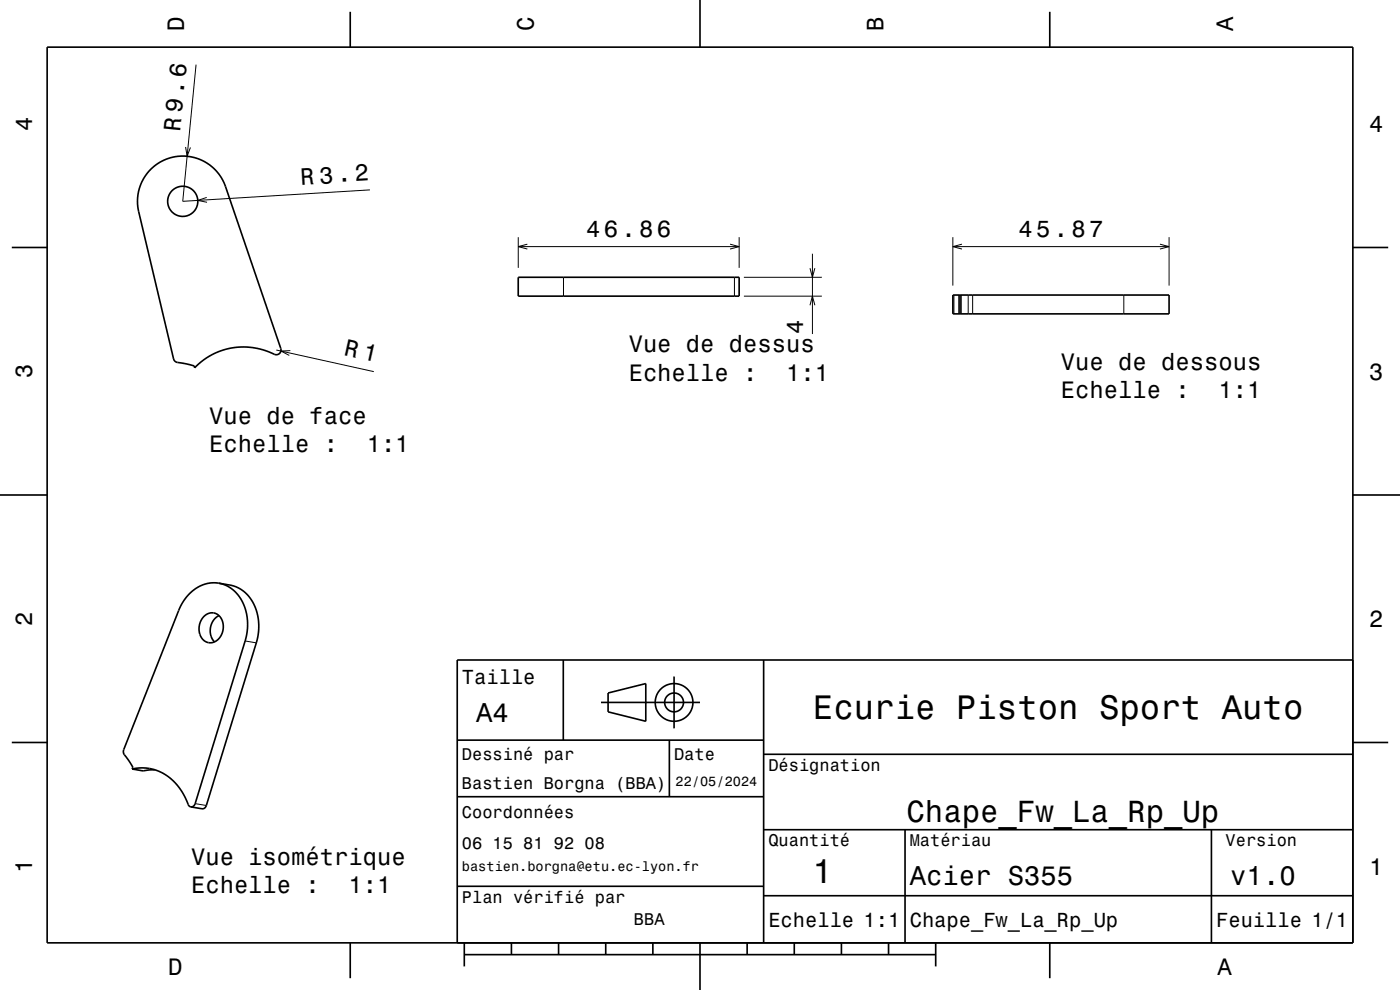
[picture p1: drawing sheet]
<svg xmlns="http://www.w3.org/2000/svg" width="297mm" height="210mm" viewBox="0 0 297 210" stroke-linecap="round" stroke-linejoin="round" font-family="sans-serif">
<g fill="none" stroke="#000" stroke-width=".21">
<path d="M41.6 13.7l-2.8 29 39.7-2.4M39.4 31.2l.3 2 .7-1.9M43.9 41.9l-1.9 .6 1.9 .4M109.9 50.3v6.5M109.9 52.3h46.9M111.9 51.8l-2 .5 2 .5M119.5 58.8v4M154.9 51.8l1.9 .5-1.9 .5M155.8 58.8v4M156.8 50.3v6.5M157.8 58.8h16.5M171.8 56.9l.5 1.9 .6-1.9"/>
<path d="M172.3 53.8v17.1M202.1 50.3v10.3M202.1 52.3h45.9M204.1 51.8l-2 .5 2 .5M246.1 51.8l1.9 .5-1.9 .5M248 50.3v10.3M58.6 74.2l20.7 4.6M61.6 74.4l-2 .1 1.8 .9M157.8 62.8h16.5M171.8 64.8l.5-2 .6 2M202.4 62.6v4M205.4 62.6v4"/>
<path d="M206.3 62.6v4M238.4 62.6v4M52 136l2.4 .4M41.4 170.5l2.4 .4"/>
</g>
<g fill="none" stroke="#000" stroke-width=".35">
<path d="M10 10h277v190h-277zM74.3 2.5v7.5M148.5 0v10M222.7 2.5v7.5M32 35.9a9.6 9.6 0 0 1 15.9 3.7l11.7 34.3a1.08 1.08 0 0 1-.5 1.3 1.08 1.08 0 0 1-1.4-.3l-2-.7-1.9-.4-1.9-.2-1.9 .1-2.3 .4-2.4 1-2.2 1.3-1.8 1.6-.1-.4-2.6-.6a1.75 1.75 0 0 1-1.8-.9l-7.4-31.2a9.6 9.6 0 0 1 2.6-9zM2.5 52.5h7.5M109.9 58.8h46.9v4h-46.9zM287 52.5h7.5M202.1 62.6h45.9v4h-45.9zM203.5 62.6v4M203.9 62.6v4M0 105h10"/>
<path d="M287 105h10M43.2 130.8a2.34 2.34 0 0 1 2.6-.6 2.34 2.34 0 0 1 1.5 2.2 3.1 3.1 0 0 1-3.2 3.9 3.4 3.4 0 0 1-.9-5.5zM46.4 123.7a8.1 8.1 0 0 1 6.1 8.1 12 12 0 0 1-.5 4.2l-10.6 34.5-.3 .5-.6 .2M46.4 123.7l2.4 .4a8.1 8.1 0 0 1 6.1 8.1 11.9 11.9 0 0 1-.5 4.2l-10.7 34.6-.3 .4-.3 .2-2.6-.4M46.4 123.7a8.2 8.2 0 0 0-8.5 5.7l-11.6 29.6a2.22 2.22 0 0 0 .8 2.1l.7 1a.88 .88 0 0 1 .2 1M46.5 130.6a3.6 3.6 0 0 0-1 5.6M119.5 140v17M162 140v60M287 140h-190v60M2.5 157.5h7.5M97 157h65M127.5 149h21"/>
<path d="M129 147l8-2v8l-8-2zM142 157v12M143 143.5v11M287 157.5h7.5M28 163.1a10.1 10.1 0 0 1 11.5 6.5l.1 .2a1.88 1.88 0 0 0 .9 1.4M28 163.1l2.4 .4 2.5-.2M97 169h65M162 176h125M162 160h125M192 176v24M257 176v24M97 188h65"/>
<path d="M162 190h125M74.3 200v7.5M98.5 202.5h100M98.5 200v5M108.5 200v2.5M118.5 200v2.5M128.5 200v2.5M138.5 200v2.5M148.5 200v10M158.5 200v2.5M168.5 200v2.5M178.5 200v2.5"/>
<path d="M188.5 200v2.5M198.5 200v5M222.7 200v7.5"/>
<circle cx="38.8" cy="42.7" r="3.2"/>
<circle cx="143" cy="149" r="2"/>
<circle cx="143" cy="149" r="4"/>
</g>
<g font-size="7.2">
<text x="172.5" y="152.6">Ecurie Piston Sport Auto</text>
<text x="172.3" y="187.3">1</text>
</g>
<text font-size="6.5" x="192.3" y="174.5">Chape_Fw_La_Rp_Up</text>
<g font-size="5.8">
<text x="101" y="153.1">A4</text>
<text x="193" y="187.6">Acier S355</text>
<text x="261" y="187.6">v1.0</text>
</g>
<g font-size="5.1">
<text x="38.2" y="28" transform="rotate(-84 38.2 28)">R 9.6</text>
<text x="63.8" y="39.2" transform="rotate(-3 63.8 39.2)">R 3.2</text>
<text x="72.8" y="75.3" transform="rotate(13 72.8 75.3)">R 1</text>
</g>
<g font-size="5">
<text x="39" y="6.5" transform="rotate(-90 39 6.5)">D</text>
<text x="113.2" y="6.5" transform="rotate(-90 113.2 6.5)">C</text>
<text x="187.4" y="6.5" transform="rotate(-90 187.4 6.5)">B</text>
<text x="261.6" y="6.5" transform="rotate(-90 261.6 6.5)">A</text>
<text x="6.8" y="27.8" transform="rotate(-90 6.8 27.8)">4</text>
<text x="290.5" y="28.1">4</text>
<text x="124.4" y="50.3">46.86</text>
<text x="216.1" y="50.3">45.87</text>
<text x="170.4" y="70.9" transform="rotate(-90 170.4 70.9)">4</text>
<text x="133.4" y="74.7">Vue de dessus</text>
<text x="6.8" y="80.3" transform="rotate(-90 6.8 80.3)">3</text>
<text x="133.4" y="80.7">Echelle :</text>
<text x="166.8" y="80.7">1:1</text>
<text x="225.1" y="78.4">Vue de dessous</text>
<text x="290.5" y="80.6">3</text>
<text x="44.4" y="89.9">Vue de face</text>
<text x="225.1" y="84.5">Echelle :</text>
<text x="258.5" y="84.5">1:1</text>
<text x="44.4" y="95.9">Echelle :</text>
<text x="77.8" y="95.9">1:1</text>
<text x="6.8" y="132.8" transform="rotate(-90 6.8 132.8)">2</text>
<text x="290.5" y="133.1">2</text>
<text x="6.8" y="185.3" transform="rotate(-90 6.8 185.3)">1</text>
<text x="40.5" y="183.4">Vue isométrique</text>
<text x="290.5" y="185.6">1</text>
<text x="40.5" y="189.5">Echelle :</text>
<text x="73.9" y="189.5">1:1</text>
<text x="35.7" y="206.8">D</text>
<text x="258.3" y="206.8">A</text>
</g>
<g font-size="4.3">
<text x="98" y="145.2">Taille</text>
<text x="163" y="196.6">Echelle 1:1</text>
<text x="193" y="196.6">Chape_Fw_La_Rp_Up</text>
<text x="258" y="196.6">Feuille 1/1</text>
</g>
<g font-size="3.6">
<text x="98" y="161.3">Dessiné par</text>
<text x="143" y="161.3">Date</text>
<text x="98" y="167.5">Bastien Borgna (BBA)</text>
<text x="163" y="163.5">Désignation</text>
<text x="98" y="173.5">Coordonnées</text>
<text x="163" y="179.5">Quantité</text>
<text x="193" y="179.5">Matériau</text>
<text x="260" y="179.5">Version</text>
<text x="98" y="180.2">06 15 81 92 08</text>
<text x="98" y="191.5">Plan vérifié par</text>
<text x="134.5" y="196.3">BBA</text>
</g>
<g font-size="2.9">
<text x="143.3" y="166.8">22/05/2024</text>
<text x="98" y="184.8">bastien.borgna@etu.ec-lyon.fr</text>
</g>
</svg>
